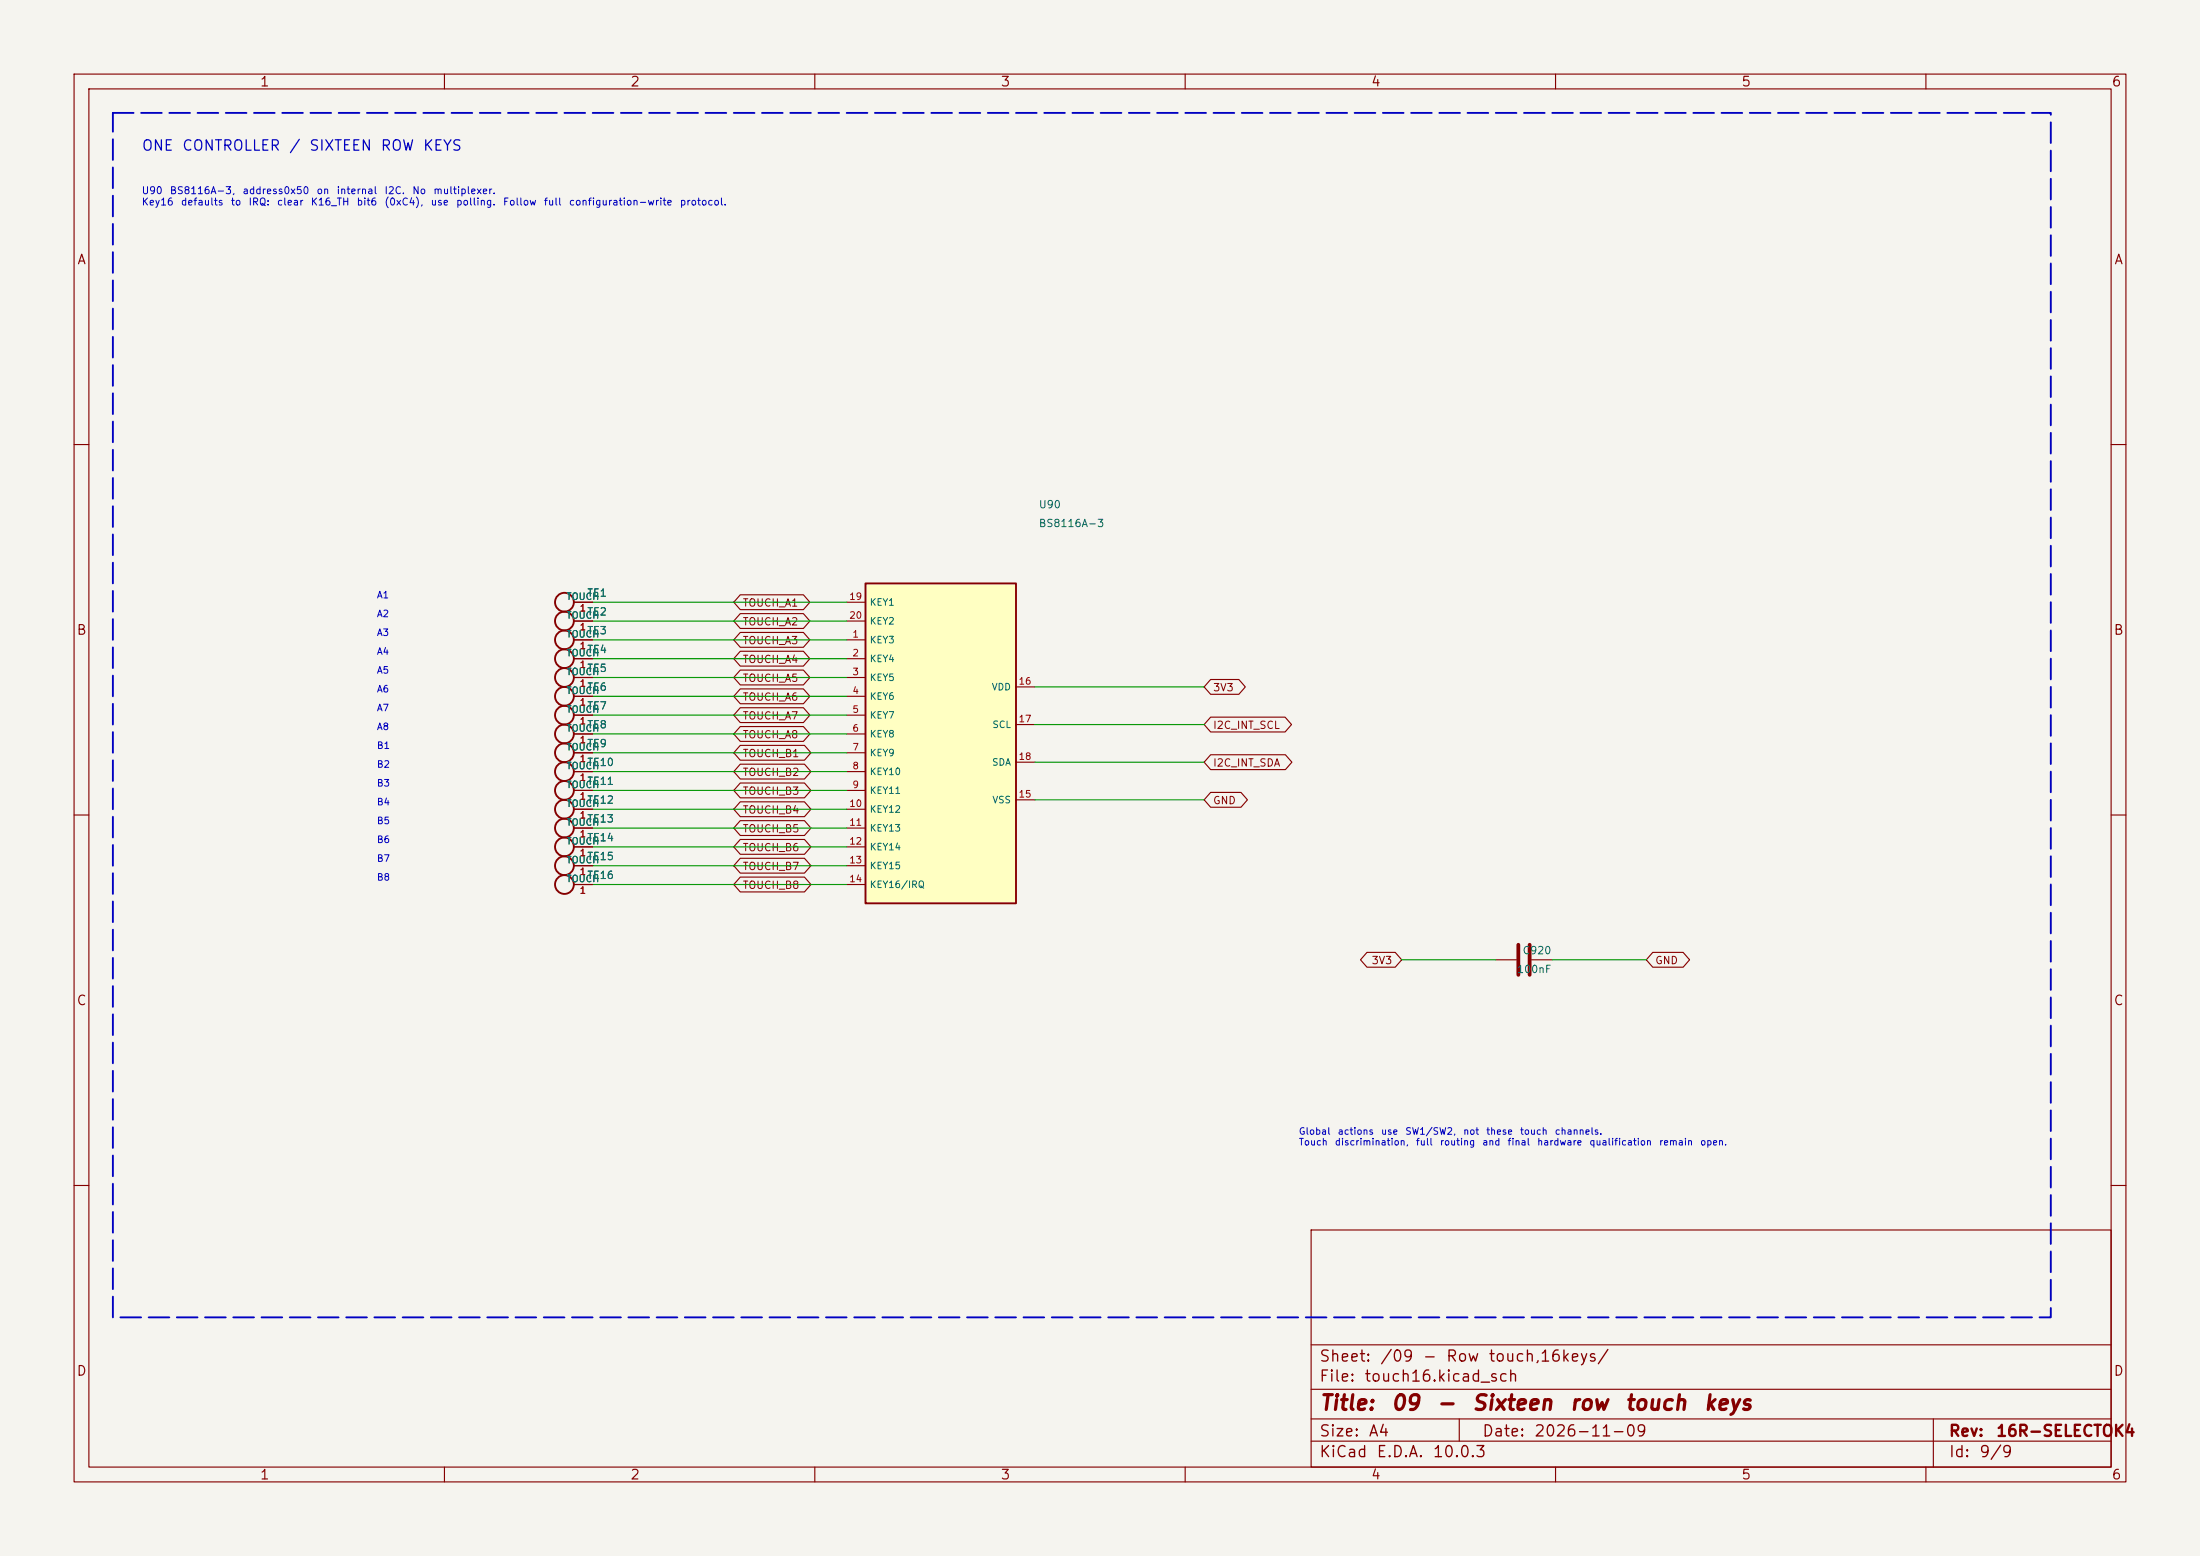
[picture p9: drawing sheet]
<svg xmlns="http://www.w3.org/2000/svg" width="297mm" height="210mm" viewBox="0 0 297 210" stroke-linecap="round" stroke-linejoin="round" font-family="sans-serif">
<path d="M0 0h297v210h-297z" fill="#f5f4ef" stroke="#f5f4ef" stroke-width=".14"/>
<g fill="none" stroke="#840000" stroke-width=".15">
<path d="M10 10h277v190h-277zM12 12h273v186h-273zM60 10v2M110 10v2M160 10v2M210 10v2M260 10v2M10 60h2M285 60h2M77.5 96.5h2.5M77.5 91.4h2.5M77.5 94h2.5"/>
<path d="M77.5 83.8h2.5M77.5 81.3h2.5M10 110h2M77.5 116.8h2.5M77.5 119.4h2.5M285 110h2M201.9 129.5h2.8M206.8 129.5h2.7M10 160h2M177 166h108v32h-108zM285 160h2M60 198v2"/>
<path d="M110 198v2M160 198v2M177 194.5h108M177 191.5h108M177 187.5h108M177 181.5h108M197 191.5v3M210 198v2M260 198v2M261 191.5v6.5"/>
</g>
<g fill="none" stroke="#840000" stroke-width=".25">
<circle cx="76.2" cy="83.8" r="1.27"/>
<circle cx="76.2" cy="81.3" r="1.27"/>
<circle cx="76.2" cy="91.4" r="1.27"/>
<circle cx="76.2" cy="96.5" r="1.27"/>
<circle cx="76.2" cy="94" r="1.27"/>
<circle cx="76.2" cy="119.4" r="1.27"/>
<circle cx="76.2" cy="116.8" r="1.27"/>
</g>
<path d="M205 127.5v4.1M206.5 127.5v4.1" fill="none" stroke="#840000" stroke-width=".51"/>
<path d="M116.8 78.7h20.4v43.2h-20.4z" fill="#ffffc2"/>
<g fill="none" stroke="#840000" stroke-width=".25">
<path d="M116.8 78.7h20.4v43.2h-20.4z"/>
<circle cx="76.2" cy="88.9" r="1.27"/>
<circle cx="76.2" cy="86.4" r="1.27"/>
<circle cx="76.2" cy="99.1" r="1.27"/>
<circle cx="76.2" cy="101.6" r="1.27"/>
<circle cx="76.2" cy="114.3" r="1.27"/>
<circle cx="76.2" cy="109.2" r="1.27"/>
<circle cx="76.2" cy="104.1" r="1.27"/>
<circle cx="76.2" cy="111.8" r="1.27"/>
<circle cx="76.2" cy="106.7" r="1.27"/>
</g>
<g fill="none" stroke="#840000" stroke-width=".15">
<path d="M77.5 86.4h2.5M77.5 88.9h2.5M77.5 91.4h2.5M77.5 94h2.5M77.5 96.5h2.5M77.5 99.1h2.5M77.5 81.3h2.5M77.5 83.8h2.5M99.9 98.1h8.6l.8 1-.8 1h-8.6l-.8-1zM99.9 95.5h8.6l.8 1-.8 1h-8.6l-.8-1zM99.9 87.9h8.6l.8 1-.8 1h-8.6l-.8-1zM99.9 85.4h8.6l.8 1-.8 1h-8.6l-.8-1z"/>
<path d="M99.9 82.8h8.6l.8 1-.8 1h-8.6l-.8-1zM99.9 90.4h8.6l.8 1-.8 1h-8.6l-.8-1zM99.9 93h8.6l.8 1-.8 1h-8.6l-.8-1zM99.9 80.3h8.6l.8 1-.8 1h-8.6l-.8-1zM114.3 86.4h2.5M114.3 88.9h2.5M114.3 91.4h2.5M114.3 94h2.5M114.3 96.5h2.5M114.3 99.1h2.5M114.3 81.3h2.5M114.3 83.8h2.5"/>
<path d="M137.2 92.7h2.5M137.2 97.8h2.5M163.4 96.8h10.1l.9 1-.9 1h-10.1l-.8-1zM163.4 91.7h3.8l.9 1-.9 1h-3.8l-.8-1zM77.5 101.6h2.5M77.5 104.1h2.5M77.5 106.7h2.5M77.5 109.2h2.5M77.5 111.8h2.5M77.5 114.3h2.5M77.5 116.8h2.5M77.5 119.4h2.5"/>
<path d="M99.9 115.8h8.7l.9 1-.9 1h-8.7l-.8-1zM99.9 118.4h8.7l.9 1-.9 1h-8.7l-.8-1zM99.9 105.7h8.7l.9 1-.9 1h-8.7l-.8-1zM99.9 108.2h8.7l.9 1-.9 1h-8.7l-.8-1zM99.9 110.8h8.7l.9 1-.9 1h-8.7l-.8-1zM99.9 100.6h8.7l.9 1-.9 1h-8.7l-.8-1zM99.9 103.1h8.7l.9 1-.9 1h-8.7l-.8-1zM99.9 113.3h8.7l.9 1-.9 1h-8.7l-.8-1zM114.3 101.6h2.5M114.3 104.1h2.5M114.3 106.7h2.5M114.3 109.2h2.5"/>
<path d="M114.3 111.8h2.5M114.3 114.3h2.5M114.3 116.8h2.5M114.3 119.4h2.5M137.2 108h2.5M137.2 102.9h2.5M163.4 101.9h10.1l.9 1-.9 1h-10.1l-.8-1zM163.4 106.9h4.1l.9 1.1-.9 1h-4.1l-.8-1zM184.5 128.5h3.9l.8 1-.8 1h-3.9l-.8-1zM223.1 128.5h4.1l.9 1-.9 1h-4.1l-.9-1z"/>
</g>
<g fill="none" stroke="#009600" stroke-width=".15">
<path d="M80 99.1h34.3M80 94h34.3M80 96.5h34.3M80 86.4h34.3M80 88.9h34.3M80 81.3h34.3M80 83.8h34.3M80 91.4h34.3M139.7 92.7h22.9M139.7 97.8h22.9M80 101.6h34.3M80 106.7h34.3"/>
<path d="M80 111.8h34.3M80 114.3h34.3M80 104.1h34.3M80 109.2h34.3M80 116.8h34.3M80 119.4h34.3M139.7 108h22.9M139.7 102.9h22.9M189.2 129.5h12.7M209.5 129.5h12.7"/>
</g>
<path d="M15.2 15.2h261.7v162.6h-261.7z" fill="none" stroke="#0000c2" stroke-width=".25" stroke-dasharray="2.8 1"/>
<g font-size="2" fill="#840000">
<text x="178" y="190.8">Title:</text>
<text x="187.7" y="190.8">09</text>
<text x="193.8" y="190.8">-</text>
<text x="198.6" y="190.8">Sixteen</text>
<text x="211.8" y="190.8">row</text>
<text x="219.2" y="190.8">touch</text>
<text x="229.9" y="190.8">keys</text>
</g>
<g font-size="1.5" fill="#840000">
<text x="178" y="184.2">Sheet:</text>
<text x="186.2" y="184.2">/09</text>
<text x="192" y="184.2">-</text>
<text x="195.1" y="184.2">Row</text>
<text x="200.8" y="184.2">touch,16keys/</text>
<text x="178" y="186.9">File:</text>
<text x="184.1" y="186.9">touch16.kicad_sch</text>
<text x="178" y="197.1">KiCad</text>
<text x="178" y="194.3">Size:</text>
<text x="184.7" y="194.3">A4</text>
<text x="185.7" y="197.1">E.D.A.</text>
<text x="193.3" y="197.1">10.0.3</text>
<text x="200" y="194.3">Date:</text>
<text x="207" y="194.3">2026-11-09</text>
<text x="263" y="194.3">Rev:</text>
<text x="263" y="197.1">Id:</text>
<text x="267.1" y="197.1">9/9</text>
<text x="269.4" y="194.3">16R-SELECTOK4</text>
</g>
<g font-size="1.4" fill="#0000c2">
<text x="19" y="20.7">ONE</text>
<text x="24.5" y="20.7">CONTROLLER</text>
<text x="38.9" y="20.7">/</text>
<text x="41.6" y="20.7">SIXTEEN</text>
<text x="51.3" y="20.7">ROW</text>
<text x="57" y="20.7">KEYS</text>
</g>
<g font-size="1.3" fill="#840000">
<text x="35" y="12">1</text>
<text x="85" y="12">2</text>
<text x="135" y="12">3</text>
<text x="185" y="12">4</text>
<text x="235" y="12">5</text>
<text x="285" y="12">6</text>
<text x="10.3" y="36">A</text>
<text x="285.3" y="36">A</text>
<text x="10.3" y="86">B</text>
<text x="285.3" y="86">B</text>
<text x="10.3" y="136">C</text>
<text x="285.3" y="136">C</text>
<text x="10.3" y="186">D</text>
<text x="285.3" y="186">D</text>
<text x="35" y="200">1</text>
<text x="85" y="200">2</text>
<text x="135" y="200">3</text>
<text x="185" y="200">4</text>
<text x="235" y="200">5</text>
<text x="285" y="200">6</text>
</g>
<g font-size="1" fill="#0000c2">
<text x="19" y="26.4">U90</text>
<text x="19" y="28">Key16</text>
<text x="22.8" y="26.4">BS8116A-3,</text>
<text x="24.3" y="28">defaults</text>
<text x="31.1" y="28">to</text>
<text x="32.7" y="26.4">address0x50</text>
<text x="33.5" y="28">IRQ:</text>
<text x="37.3" y="28">clear</text>
<text x="41.9" y="28">K16_TH</text>
<text x="42.7" y="26.4">on</text>
<text x="45.4" y="26.4">internal</text>
<text x="48.1" y="28">bit6</text>
<text x="51.8" y="28">(0xC4),</text>
<text x="51.8" y="26.4">I2C.</text>
<text x="55.6" y="26.4">No</text>
<text x="58.1" y="28">use</text>
<text x="58.4" y="26.4">multiplexer.</text>
<text x="61.5" y="28">polling.</text>
<text x="67.8" y="28">Follow</text>
<text x="73.3" y="28">full</text>
<text x="76.7" y="28">configuration-write</text>
<text x="91.7" y="28">protocol.</text>
</g>
<g font-size="1" fill="#006464">
<text x="140.2" y="68.8">U90</text>
<text x="140.2" y="71.4">BS8116A-3</text>
<text x="79.2" y="83.3">TE2</text>
<text x="79.2" y="80.8">TE1</text>
<text x="79.2" y="85.9">TE3</text>
<text x="79.2" y="88.4">TE4</text>
<text x="79.2" y="90.9">TE5</text>
<text x="79.2" y="93.5">TE6</text>
<text x="79.2" y="96">TE7</text>
<text x="79.2" y="101.1">TE9</text>
<text x="79.2" y="98.6">TE8</text>
<text x="79.2" y="106.2">TE11</text>
<text x="79.2" y="103.6">TE10</text>
<text x="79.2" y="113.8">TE14</text>
<text x="79.2" y="111.3">TE13</text>
<text x="79.2" y="108.7">TE12</text>
<text x="79.2" y="116.3">TE15</text>
<text x="79.2" y="118.9">TE16</text>
<text x="204.7" y="131.6">100nF</text>
<text x="205.5" y="129">C920</text>
</g>
<g font-size="1" fill="#840000">
<text x="100.2" y="82.1">TOUCH_A1</text>
<text x="100.2" y="89.7">TOUCH_A4</text>
<text x="100.2" y="87.2">TOUCH_A3</text>
<text x="100.2" y="84.7">TOUCH_A2</text>
<text x="100.2" y="92.3">TOUCH_A5</text>
<text x="100.2" y="94.8">TOUCH_A6</text>
<text x="163.7" y="93.5">3V3</text>
<text x="100.2" y="99.9">TOUCH_A8</text>
<text x="100.2" y="97.4">TOUCH_A7</text>
<text x="163.7" y="98.6">I2C_INT_SCL</text>
<text x="100.2" y="107.5">TOUCH_B3</text>
<text x="100.2" y="102.4">TOUCH_B1</text>
<text x="100.2" y="105">TOUCH_B2</text>
<text x="163.7" y="103.7">I2C_INT_SDA</text>
<text x="100.2" y="110.1">TOUCH_B4</text>
<text x="100.2" y="112.6">TOUCH_B5</text>
<text x="163.7" y="108.8">GND</text>
<text x="100.2" y="117.7">TOUCH_B7</text>
<text x="100.2" y="115.1">TOUCH_B6</text>
<text x="100.2" y="120.2">TOUCH_B8</text>
<text x="185.1" y="130.4">3V3</text>
<text x="223.4" y="130.4">GND</text>
</g>
<g font-size=".9" fill="#0000c2">
<text x="50.8" y="81">A1</text>
<text x="50.8" y="83.5">A2</text>
<text x="50.8" y="88.6">A4</text>
<text x="50.8" y="86.1">A3</text>
<text x="50.8" y="93.7">A6</text>
<text x="50.8" y="91.1">A5</text>
<text x="50.8" y="96.2">A7</text>
<text x="50.8" y="101.3">B1</text>
<text x="50.8" y="98.8">A8</text>
<text x="50.8" y="103.8">B2</text>
<text x="50.8" y="106.4">B3</text>
<text x="50.8" y="111.5">B5</text>
<text x="50.8" y="114">B6</text>
<text x="50.8" y="108.9">B4</text>
<text x="50.8" y="116.5">B7</text>
<text x="50.8" y="119.1">B8</text>
<text x="175.3" y="153.4">Global</text>
<text x="175.3" y="154.8">Touch</text>
<text x="180.1" y="154.8">discrimination,</text>
<text x="180.5" y="153.4">actions</text>
<text x="186.4" y="153.4">use</text>
<text x="189.6" y="153.4">SW1/SW2,</text>
<text x="191.1" y="154.8">full</text>
<text x="194.3" y="154.8">routing</text>
<text x="197.5" y="153.4">not</text>
<text x="200" y="154.8">and</text>
<text x="200.6" y="153.4">these</text>
<text x="203.4" y="154.8">final</text>
<text x="205.1" y="153.4">touch</text>
<text x="207.4" y="154.8">hardware</text>
<text x="209.8" y="153.4">channels.</text>
<text x="214.5" y="154.8">qualification</text>
<text x="223.9" y="154.8">remain</text>
<text x="229.4" y="154.8">open.</text>
</g>
<g font-size=".9" fill="#006464">
<text x="76.4" y="83.7">TOUCH</text>
<text x="76.4" y="81.2">TOUCH</text>
<text x="117.3" y="82">KEY1</text>
<text x="76.4" y="86.3">TOUCH</text>
<text x="76.4" y="88.8">TOUCH</text>
<text x="117.3" y="87">KEY3</text>
<text x="117.3" y="89.6">KEY4</text>
<text x="117.3" y="84.5">KEY2</text>
<text x="76.4" y="91.3">TOUCH</text>
<text x="76.4" y="93.9">TOUCH</text>
<text x="117.3" y="92.1">KEY5</text>
<text x="117.3" y="94.7">KEY6</text>
<text x="133.8" y="93.4">VDD</text>
<text x="76.4" y="96.4">TOUCH</text>
<text x="76.4" y="101.5">TOUCH</text>
<text x="76.4" y="99">TOUCH</text>
<text x="117.3" y="97.2">KEY7</text>
<text x="117.3" y="99.7">KEY8</text>
<text x="133.9" y="98.5">SCL</text>
<text x="76.4" y="106.6">TOUCH</text>
<text x="76.4" y="104">TOUCH</text>
<text x="117.3" y="102.3">KEY9</text>
<text x="117.3" y="104.8">KEY10</text>
<text x="117.3" y="107.4">KEY11</text>
<text x="133.9" y="103.6">SDA</text>
<text x="76.4" y="111.7">TOUCH</text>
<text x="76.4" y="109.1">TOUCH</text>
<text x="117.3" y="109.9">KEY12</text>
<text x="117.3" y="112.4">KEY13</text>
<text x="133.9" y="108.6">VSS</text>
<text x="76.4" y="116.7">TOUCH</text>
<text x="76.4" y="119.3">TOUCH</text>
<text x="76.4" y="114.2">TOUCH</text>
<text x="117.3" y="115">KEY14</text>
<text x="117.3" y="117.5">KEY15</text>
<text x="117.3" y="120.1">KEY16/IRQ</text>
</g>
<g font-size=".9" fill="#a90000">
<text x="78.2" y="82.7">1</text>
<text x="114.6" y="81.2">19</text>
<text x="114.6" y="83.7">20</text>
<text x="78.2" y="85.3">1</text>
<text x="78.2" y="87.8">1</text>
<text x="115" y="86.3">1</text>
<text x="115" y="88.8">2</text>
<text x="78.2" y="92.9">1</text>
<text x="78.2" y="95.4">1</text>
<text x="78.2" y="90.4">1</text>
<text x="115" y="91.3">3</text>
<text x="115" y="93.9">4</text>
<text x="137.4" y="92.6">16</text>
<text x="78.2" y="98">1</text>
<text x="78.2" y="100.5">1</text>
<text x="115" y="96.4">5</text>
<text x="115" y="99">6</text>
<text x="115" y="101.5">7</text>
<text x="137.4" y="97.7">17</text>
<text x="78.2" y="103.1">1</text>
<text x="78.2" y="105.6">1</text>
<text x="115" y="104">8</text>
<text x="115" y="106.6">9</text>
<text x="137.4" y="107.9">15</text>
<text x="137.4" y="102.8">18</text>
<text x="78.2" y="113.2">1</text>
<text x="78.2" y="110.7">1</text>
<text x="78.2" y="108.1">1</text>
<text x="114.6" y="109.1">10</text>
<text x="114.6" y="111.7">11</text>
<text x="78.2" y="118.3">1</text>
<text x="78.2" y="115.8">1</text>
<text x="114.6" y="114.2">12</text>
<text x="114.6" y="116.7">13</text>
<text x="114.6" y="119.3">14</text>
<text x="78.2" y="120.8">1</text>
</g>
</svg>
